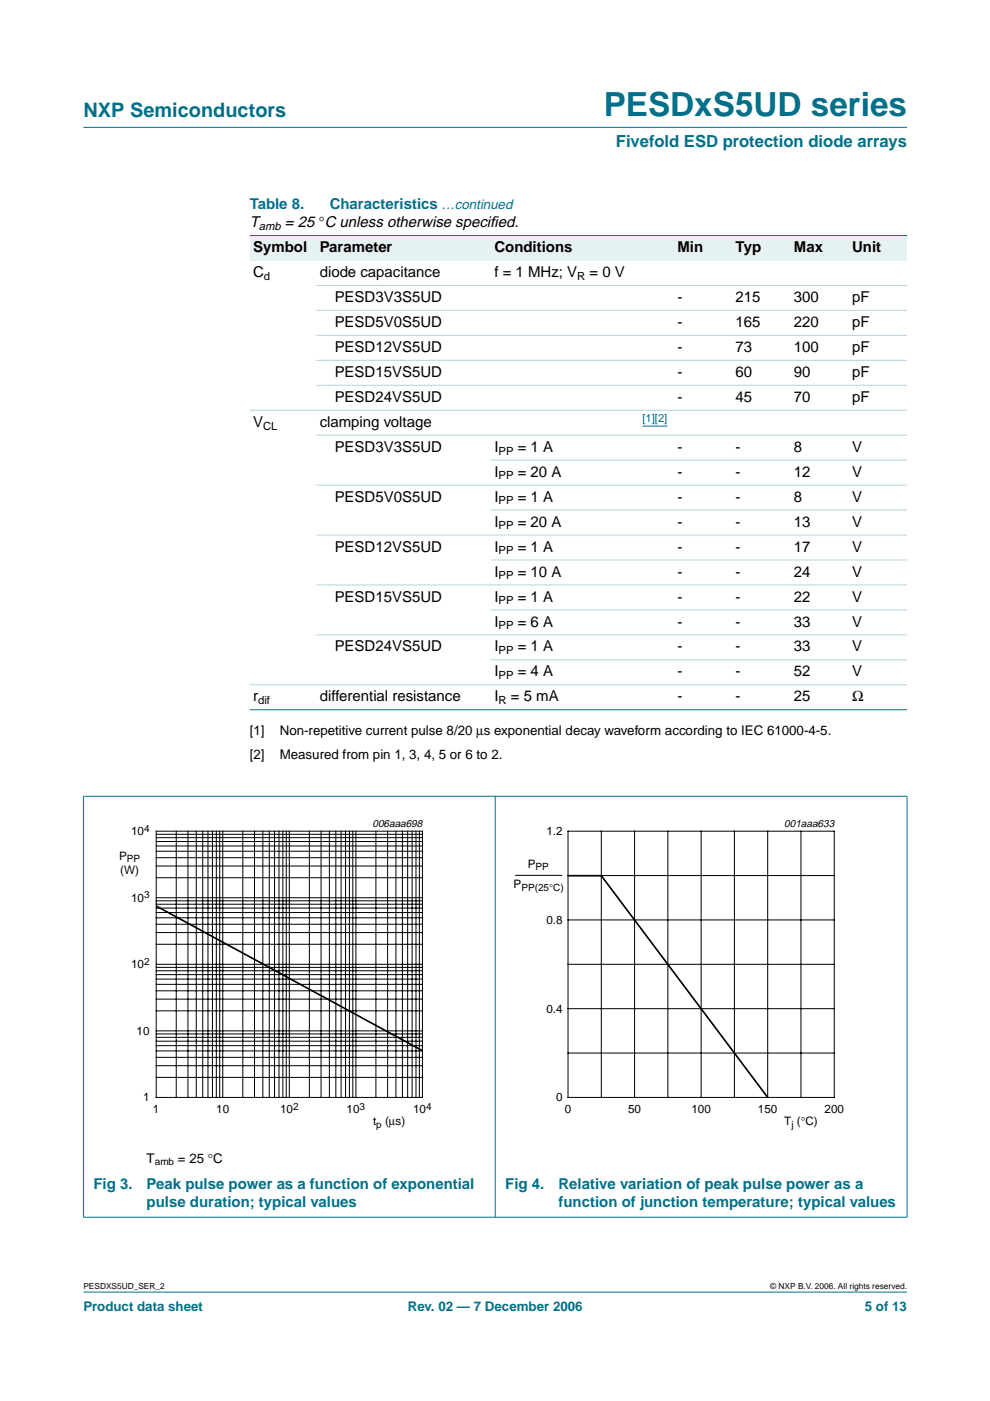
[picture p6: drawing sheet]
<svg xmlns="http://www.w3.org/2000/svg" width="210mm" height="297mm" viewBox="0 0 210 297" stroke-linecap="round" stroke-linejoin="round" font-family="sans-serif">
<g fill="#00708a" stroke="#00708a" stroke-width=".21">
<path d="M17.7 273.9h174.6z"/>
<path d="M17.7 27h174.6z"/>
</g>
<path d="M136.2 90.3h5.3" fill="none" stroke="#00f" stroke-width=".21"/>
<g fill="#e6f2f2">
<path d="M53 49.9h14.1v5.3h-14.1z" fill-rule="evenodd"/>
<path d="M67.1 49.9h37v5.3h-37z" fill-rule="evenodd"/>
<path d="M104.1 49.9h30v5.3h-30z" fill-rule="evenodd"/>
<path d="M134.1 49.9h8.8v5.3h-8.8z" fill-rule="evenodd"/>
<path d="M142.9 49.9h12.4v5.3h-12.4z" fill-rule="evenodd"/>
<path d="M155.3 49.9h12.3v5.3h-12.3z" fill-rule="evenodd"/>
<path d="M167.6 49.9h12.4v5.3h-12.4z" fill-rule="evenodd"/>
<path d="M180 49.9h12.3v5.3h-12.3z" fill-rule="evenodd"/>
</g>
<g fill="#00708a" stroke="#00708a" stroke-width=".21">
<path d="M53 49.9h139.3z"/>
<path d="M53 150.5h139.3z"/>
<path d="M17.7 168.9v89.1z"/>
<path d="M105 168.8v89.3z"/>
<path d="M192.3 168.9v89.1z"/>
<path d="M17.6 168.8h174.8z"/>
<path d="M17.6 258.1h174.8z"/>
</g>
<g fill="#b3d4db" stroke="#b3d4db" stroke-width=".21">
<path d="M67.1 60.5h125.2z"/>
<path d="M67.1 65.8h125.2z"/>
<path d="M67.1 71.1h125.2z"/>
<path d="M67.1 76.4h125.2z"/>
<path d="M67.1 81.7h125.2z"/>
<path d="M53 87h139.3z"/>
<path d="M67.1 92.3h125.2z"/>
<path d="M104.1 97.6h88.2z"/>
<path d="M67.1 102.9h125.2z"/>
<path d="M104.1 108.1h88.2z"/>
<path d="M67.1 113.4h125.2z"/>
<path d="M104.1 118.7h88.2z"/>
<path d="M67.1 124h125.2z"/>
<path d="M104.1 129.3h88.2z"/>
<path d="M67.1 134.6h125.2z"/>
<path d="M104.1 139.9h88.2z"/>
<path d="M53 145.2h139.3z"/>
</g>
<path d="M20.4 173.4h81.9v66.3h-81.9zM107.7 173.4h81.9v66.3h-81.9z" fill="none" stroke="#fff" stroke-width=".21"/>
<g fill="none" stroke="#000" stroke-width=".21">
<path d="M33.1 176.2h56.5v56.5h-56.5zM33.1 179.4h56.5M33.1 178.4h56.5M33.1 177.6h56.5M33.1 176.9h56.5M37.4 176.2v56.5M39.9 176.2v56.5M41.6 176.2v56.5M43 176.2v56.5M44.1 176.2v56.5M45 176.2v56.5M45.9 176.2v56.5"/>
<path d="M46.6 176.2v56.5M47.2 176.2v56.5M51.5 176.2v56.5M54 176.2v56.5M55.7 176.2v56.5M57.1 176.2v56.5M58.2 176.2v56.5M59.2 176.2v56.5M60 176.2v56.5M60.7 176.2v56.5M61.3 176.2v56.5M65.6 176.2v56.5"/>
<path d="M68.1 176.2v56.5M69.8 176.2v56.5M71.2 176.2v56.5M72.3 176.2v56.5M73.3 176.2v56.5M74.1 176.2v56.5M74.8 176.2v56.5M75.5 176.2v56.5M79.7 176.2v56.5M82.2 176.2v56.5M83.9 176.2v56.5M85.3 176.2v56.5"/>
<path d="M86.4 176.2v56.5M87.4 176.2v56.5M88.2 176.2v56.5M88.9 176.2v56.5M120.4 176.2h56.5v56.5h-56.5zM127.5 176.2v56.5M134.5 176.2v56.5M141.6 176.2v56.5M148.7 176.2v56.5M155.7 176.2v56.5M162.8 176.2v56.5M169.8 176.2v56.5"/>
<path d="M33.1 197.7h56.5M33.1 196h56.5M33.1 194.6h56.5M33.1 193.5h56.5M33.1 192.5h56.5M33.1 191.7h56.5M33.1 191h56.5M33.1 190.3h56.5M33.1 186.1h56.5M33.1 183.6h56.5M33.1 181.8h56.5M33.1 180.5h56.5"/>
<path d="M109.2 185.6h10M120.4 185.6h56.5M120.4 195h56.5M33.1 219.9h56.5M33.1 219.2h56.5M33.1 218.6h56.5M33.1 214.3h56.5M33.1 211.8h56.5M33.1 210.1h56.5M33.1 208.7h56.5M33.1 207.6h56.5M33.1 206.6h56.5"/>
<path d="M33.1 205.8h56.5M33.1 205.1h56.5M33.1 204.5h56.5M33.1 200.2h56.5M120.4 204.5h56.5M120.4 213.9h56.5M33.1 228.4h56.5M33.1 225.9h56.5M33.1 224.2h56.5M33.1 222.8h56.5M33.1 221.7h56.5M33.1 220.8h56.5"/>
<path d="M120.4 223.3h56.5"/>
</g>
<path d="M33.2 192.1l56.3 30.7M120.3 185.7h7.2l35.3 47" fill="none" stroke="#000" stroke-width=".35"/>
<text font-size="7.1" fill="#00708a" x="128" y="24.7">PESDxS5UD series</text>
<text font-size="4.2" fill="#00708a" x="17.7" y="24.9">NXP Semiconductors</text>
<text font-size="3.5" fill="#00708a" x="130.6" y="31.1">Fivefold ESD protection diode arrays</text>
<g font-size="3.2" fill="#00708a">
<text x="53" y="44.3">Table 8.</text>
<text x="69.9" y="44.3">Characteristics …continued</text>
<text x="19.8" y="252.1">Fig 3.</text>
<text x="31.1" y="256">pulse duration; typical values</text>
<text x="31.1" y="252.1">Peak pulse power as a function of exponential</text>
<text x="107.1" y="252.1">Fig 4.</text>
<text x="118.4" y="256">function of junction temperature; typical values</text>
<text x="118.4" y="252.1">Relative variation of peak pulse power as a</text>
</g>
<g font-size="3.2">
<text x="53" y="48.2">T</text>
<text x="53.7" y="53.5">Symbol</text>
<text x="60.4" y="48.2">= 25 °C unless otherwise specif</text>
<text x="67.8" y="53.5">Parameter</text>
<text x="103.9" y="48.2">ied.</text>
<text x="104.8" y="53.5">Conditions</text>
<text x="143.6" y="53.5">Min</text>
<text x="156" y="53.5">Typ</text>
<text x="168.3" y="53.5">Max</text>
<text x="180.7" y="53.5">Unit</text>
<text x="53.7" y="58.8">C</text>
<text x="67.8" y="58.8">diode capacitance</text>
<text x="104.8" y="58.8">f = 1 MHz; V</text>
<text x="125" y="58.8">= 0 V</text>
<text x="71" y="64">PESD3V3S5UD</text>
<text x="143.6" y="64">-</text>
<text x="156" y="64">215</text>
<text x="168.3" y="64">300</text>
<text x="180.7" y="64">pF</text>
<text x="71" y="69.3">PESD5V0S5UD</text>
<text x="143.6" y="69.3">-</text>
<text x="156" y="69.3">165</text>
<text x="168.3" y="69.3">220</text>
<text x="180.7" y="69.3">pF</text>
<text x="71" y="74.6">PESD12VS5UD</text>
<text x="143.6" y="74.6">-</text>
<text x="156" y="74.6">73</text>
<text x="168.3" y="74.6">100</text>
<text x="180.7" y="74.6">pF</text>
<text x="71" y="79.9">PESD15VS5UD</text>
<text x="143.6" y="79.9">-</text>
<text x="156" y="79.9">60</text>
<text x="168.3" y="79.9">90</text>
<text x="180.7" y="79.9">pF</text>
<text x="71" y="85.2">PESD24VS5UD</text>
<text x="143.6" y="85.2">-</text>
<text x="156" y="85.2">45</text>
<text x="168.3" y="85.2">70</text>
<text x="180.7" y="85.2">pF</text>
<text x="53.7" y="90.5">V</text>
<text x="67.8" y="90.5">clamping voltage</text>
<text x="71" y="95.8">PESD3V3S5UD</text>
<text x="104.8" y="95.8">I</text>
<text x="109.8" y="95.8">= 1 A</text>
<text x="143.6" y="95.8">-</text>
<text x="156" y="95.8">-</text>
<text x="168.3" y="95.8">8</text>
<text x="180.7" y="95.8">V</text>
<text x="104.8" y="101.1">I</text>
<text x="109.8" y="101.1">= 20 A</text>
<text x="143.6" y="101.1">-</text>
<text x="156" y="101.1">-</text>
<text x="168.3" y="101.1">12</text>
<text x="180.7" y="101.1">V</text>
<text x="71" y="106.4">PESD5V0S5UD</text>
<text x="104.8" y="106.4">I</text>
<text x="109.8" y="106.4">= 1 A</text>
<text x="143.6" y="106.4">-</text>
<text x="156" y="106.4">-</text>
<text x="168.3" y="106.4">8</text>
<text x="180.7" y="106.4">V</text>
<text x="104.8" y="111.7">I</text>
<text x="109.8" y="111.7">= 20 A</text>
<text x="143.6" y="111.7">-</text>
<text x="156" y="111.7">-</text>
<text x="168.3" y="111.7">13</text>
<text x="180.7" y="111.7">V</text>
<text x="71" y="117">PESD12VS5UD</text>
<text x="104.8" y="117">I</text>
<text x="109.8" y="117">= 1 A</text>
<text x="143.6" y="117">-</text>
<text x="156" y="117">-</text>
<text x="168.3" y="117">17</text>
<text x="180.7" y="117">V</text>
<text x="104.8" y="122.3">I</text>
<text x="109.8" y="122.3">= 10 A</text>
<text x="143.6" y="122.3">-</text>
<text x="156" y="122.3">-</text>
<text x="168.3" y="122.3">24</text>
<text x="180.7" y="122.3">V</text>
<text x="71" y="127.5">PESD15VS5UD</text>
<text x="104.8" y="127.5">I</text>
<text x="109.8" y="127.5">= 1 A</text>
<text x="143.6" y="127.5">-</text>
<text x="156" y="127.5">-</text>
<text x="168.3" y="127.5">22</text>
<text x="180.7" y="127.5">V</text>
<text x="104.8" y="132.8">I</text>
<text x="109.8" y="132.8">= 6 A</text>
<text x="143.6" y="132.8">-</text>
<text x="156" y="132.8">-</text>
<text x="168.3" y="132.8">33</text>
<text x="180.7" y="132.8">V</text>
<text x="71" y="138.1">PESD24VS5UD</text>
<text x="104.8" y="143.4">I</text>
<text x="104.8" y="138.1">I</text>
<text x="109.8" y="138.1">= 1 A</text>
<text x="109.8" y="143.4">= 4 A</text>
<text x="143.6" y="138.1">-</text>
<text x="143.6" y="143.4">-</text>
<text x="156" y="138.1">-</text>
<text x="156" y="143.4">-</text>
<text x="168.3" y="138.1">33</text>
<text x="168.3" y="143.4">52</text>
<text x="180.7" y="138.1">V</text>
<text x="180.7" y="143.4">V</text>
<text x="53.7" y="148.7">r</text>
<text x="67.8" y="148.7">differential resistance</text>
<text x="104.8" y="148.7">I</text>
<text x="108.3" y="148.7">= 5 mA</text>
<text x="143.6" y="148.7">-</text>
<text x="156" y="148.7">-</text>
<text x="168.3" y="148.7">25</text>
<text x="180.7" y="148.7">Ω</text>
</g>
<g font-size="2.8">
<text x="53" y="155.9">[1]</text>
<text x="59.3" y="155.9">Non-repetitive current pulse 8/20 µs exponential decay waveform according to IEC 61000-4-5.</text>
<text x="53" y="160.8">[2]</text>
<text x="59.3" y="160.8">Measured from pin 1, 3, 4, 5 or 6 to 2.</text>
<text x="31.1" y="246.6">T</text>
<text x="37.7" y="246.6">= 25 °C</text>
</g>
<g font-size="2.8" fill="#00708a">
<text x="17.7" y="278">Product data sheet</text>
<text x="86.5" y="278">Rev. 02 — 7 December 2006</text>
<text x="183.4" y="278">5 of 13</text>
</g>
<g font-size="2.5">
<text x="27.8" y="177.1">10</text>
<text x="115.9" y="177.1">1.2</text>
<text x="25.2" y="182.3">P</text>
<text x="25.5" y="185.3">(W)</text>
<text x="111.9" y="184">P</text>
<text x="27.8" y="191.2">10</text>
<text x="108.9" y="188.4">P</text>
<text x="115.9" y="195.9">0.8</text>
<text x="27.8" y="205.3">10</text>
<text x="115.9" y="214.7">0.4</text>
<text x="29" y="219.4">10</text>
<text x="30.3" y="233.5">1</text>
<text x="117.9" y="233.5">0</text>
<text x="32.4" y="236.1">1</text>
<text x="45.9" y="236.1">10</text>
<text x="59.4" y="236.1">10</text>
<text x="73.5" y="236.1">10</text>
<text x="79.1" y="238.6">t</text>
<text x="81.6" y="238.6">(µs)</text>
<text x="87.6" y="236.1">10</text>
<text x="119.7" y="236.1">0</text>
<text x="133.2" y="236.1">50</text>
<text x="146.6" y="236.1">100</text>
<text x="160.7" y="236.1">150</text>
<text x="166.3" y="238.6">T (°C)</text>
<text x="174.8" y="236.1">200</text>
</g>
<g font-size="2.4">
<text x="54.9" y="48.7">amb</text>
<text x="56" y="59.3">d</text>
<text x="122.4" y="59.3">R</text>
<text x="55.8" y="91.1">CL</text>
<text x="105.7" y="96.4">PP</text>
<text x="105.7" y="101.7">PP</text>
<text x="105.7" y="107">PP</text>
<text x="105.7" y="112.2">PP</text>
<text x="105.7" y="117.5">PP</text>
<text x="105.7" y="122.8">PP</text>
<text x="105.7" y="128.1">PP</text>
<text x="105.7" y="133.4">PP</text>
<text x="105.7" y="138.7">PP</text>
<text x="105.7" y="144">PP</text>
<text x="54.7" y="149.3">dif</text>
<text x="105.7" y="149.3">R</text>
</g>
<text font-size="2.4" fill="#00f" x="136.2" y="89.6">[1][2]</text>
<g font-size="2.2">
<text x="79" y="175.4">006aaa698</text>
<text x="166.3" y="175.4">001aaa633</text>
</g>
<g font-size="2.1">
<text x="30.5" y="176.3">4</text>
<text x="26.9" y="182.8">PP</text>
<text x="113.5" y="184.5">PP</text>
<text x="30.5" y="190.4">3</text>
<text x="110.5" y="188.9">PP(25°C)</text>
<text x="30.5" y="204.6">2</text>
<text x="62.1" y="235.3">2</text>
<text x="76.2" y="235.3">3</text>
<text x="79.8" y="239.1">p</text>
<text x="90.4" y="235.3">4</text>
<text x="167.8" y="239.1">j</text>
<text x="32.8" y="247.1">amb</text>
</g>
<g font-size="1.8">
<text x="17.7" y="273.4">PESDXS5UD_SER_2</text>
<text x="163.3" y="273.4">© NXP B.V. 2006. All rights reserved.</text>
</g>
</svg>
